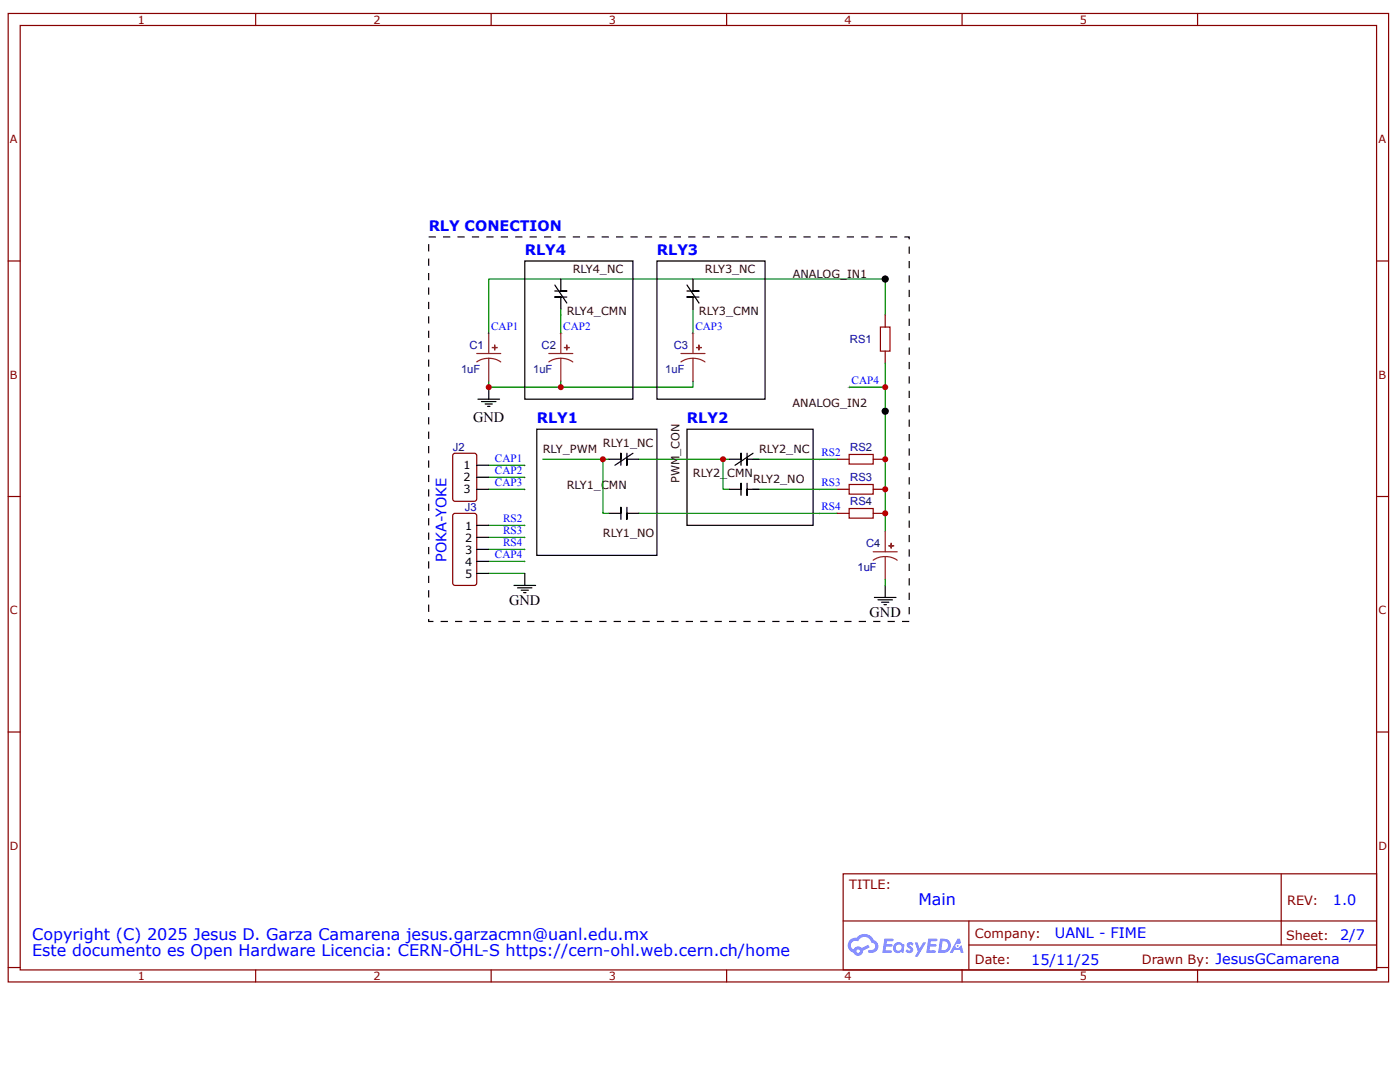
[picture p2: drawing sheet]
<svg xmlns="http://www.w3.org/2000/svg" width="279mm" height="216mm" viewBox="0 0 279 216" stroke-linecap="round" stroke-linejoin="round" font-family="sans-serif">
<g fill="none" stroke="#800" stroke-width=".24">
<path d="M1.6 2.7h275.5v193.2h-275.5zM4 5.1h270.7v188.4h-270.7zM51 2.7v2.4M98 2.7v2.4M145 2.7v2.4M192 2.7v2.4M239 2.7v2.4M1.6 52.1h2.4M274.7 52.1h2.4M1.6 99.1h2.4M274.7 99.1h2.4M1.6 146.1h2.4"/>
<path d="M274.7 146.1h2.4M168.3 174.4h106.4v19.1h-106.4zM255.7 174.4v14.2M1.6 193.1h2.4M51 193.5v2.4M98 193.5v2.4M145 193.5v2.4M168.3 183.8h106.3M192 193.5v2.4M193.4 188.6h81.2M193.4 183.8v9.6M239 193.5v2.4"/>
<path d="M274.7 193.1h2.4"/>
</g>
<g fill="#58f">
<path d="M181.2 188.2l.4-.2 .4 .1 .3 .2-.2 .4a.31 .31 0 0 0-.3-.3 .31 .31 0 0 0-.3 .2v.1a.81 .81 0 0 1 .7 .6 .81 .81 0 0 1-.3 .8l-.6 .1-.6-.4 .3-.4 .5 .3 .2-.1v-.2a.83 .83 0 0 1-.5-1.2z"/>
<path d="M182.6 188h.5l.4 1.3 .7-1.3h.6l-1.7 2.9h-.5l.6-1.1z"/>
<path d="M176.5 187.3l1.8 .1v.2l-.2 .2h-1.1l-.1 .6h1l.2 .2-.2 .3h-1.1l-.1 .7h1l.2 .1v.4h-1.8z"/>
<path d="M185.3 187.3l1.7 .1 .1 .2-.3 .2h-1l-.1 .6h1l.2 .2-.3 .3h-1l-.1 .7h1l.2 .1v.4h-1.8z"/>
<path d="M191.1 187.3h.5l.2 .9-.4 .2a.47 .47 0 0 0-.7 .2 .47 .47 0 0 0 .3 .6 .47 .47 0 0 0 .6-.4l.3-.2 .4 1.5h-.5l-.2-.6h-1.1l-.4 .6h-.6z"/>
<path d="M187.6 187.3l-.4 2.8h.9a1.43 1.43 0 0 0 1.7-1.4 1.43 1.43 0 0 0-1.7-1.4zM188.1 187.8a.96 .96 0 0 1 1.1 1.1 .96 .96 0 0 1-1.4 .7z"/>
<path d="M178.6 188.3a1.05 1.05 0 0 0-.2 1.5 1.05 1.05 0 0 0 1.5 .2l.4 .1 .2-1.5-.4-.2a.95 .95 0 0 0-1.5-.1zM178.7 189.1a.62 .62 0 0 1 1.2 0 .62 .62 0 0 1-1.2 0z"/>
<path d="M169.6 187.6a1.5 1.5 0 0 0 .8 2.5 .96 .96 0 0 0 1.1 .6 .96 .96 0 0 0 .7-1l1.4-.7-.3-.5-1.3 .7a.97 .97 0 0 0-1.6 .3 .94 .94 0 0 1-.5-1.3 .94 .94 0 0 1 1.4-.4 1.41 1.41 0 0 1 1.4-.8 1.41 1.41 0 0 1 1.2 1.1 .78 .78 0 0 1 .7 1 .78 .78 0 0 1-1.1 .4l-.2 .2v.3a1.33 1.33 0 0 0 1.8-.6 1.33 1.33 0 0 0-.7-1.8 2.07 2.07 0 0 0-3.5-.5l-.7 .1zM170.9 189.8a.36 .36 0 0 1 .7 0 .36 .36 0 0 1-.7 0z"/>
<circle cx="191.1" cy="188.7" r=".18"/>
</g>
<g fill="none" stroke="#080" stroke-width=".24">
<path d="M97.5 76.1v1.2h40.8v-1.2M111.9 61.7v4.8M111.9 76.1v1.2M138.3 61.7v4.8M169.5 77.3h7.2M176.7 62.9v-7.2h-79.2v10.8M176.7 72.5v33.5M97.5 97.6h7.2M97.5 95.2h7.2M97.5 92.8h7.2M108.3 91.6h12M121.5 91.6h-1.2v10.8h1.2"/>
<path d="M127.5 91.6h16.8v6h1.2M144.3 91.6h1.2M150.3 97.6h16.8M150.3 91.6h16.8M97.5 114.4h7.2M97.5 112h7.2M97.5 109.6h7.2M97.5 107.2h7.2M97.5 104.8h7.2M127.5 102.4h39.6M176.7 115.6v1.2"/>
</g>
<g fill="#000">
<path d="M97.5 66.2v.5zM97.3 66.5h.5z"/>
<path d="M111.9 66.2v.5zM111.7 66.5h.5z"/>
<path d="M138.3 66.2v.5zM138.1 66.5h.4z"/>
<path d="M169.5 77v.5zM169.2 77.3h.5z"/>
<path d="M104.7 97.4v.5zM104.5 97.6h.5z"/>
<path d="M104.7 95v.5zM104.5 95.2h.5z"/>
<path d="M104.7 92.6v.5zM104.5 92.8h.5z"/>
<path d="M163.5 97.4v.5zM163.2 97.6h.5z"/>
<path d="M163.5 91.4v.5zM163.2 91.6h.5z"/>
<path d="M104.7 109.4v.5zM104.5 109.6h.5z"/>
<path d="M104.7 107v.5zM104.5 107.2h.5z"/>
<path d="M104.7 104.6v.5zM104.5 104.8h.5z"/>
<path d="M104.7 111.8v.5zM104.5 112h.5z"/>
<path d="M163.5 102.2v.5zM163.2 102.4h.5z"/>
</g>
<g fill="none" stroke="#000" stroke-width=".24">
<path d="M104.7 52.1h21.6v27.6h-21.6zM110.7 56.9l2.4 3.6M111.9 55.7v2.4h1.2h-2.4M113.1 59.3h-2.4h1.2v2.4M131.1 52.1h21.6v27.6h-21.6zM137.1 56.9l2.4 3.6M138.3 55.7v2.4h1.2h-2.4M139.5 59.3h-2.4h1.2v2.4M95.4 79.7h4.3M97.5 77.3v2.4M95.1 97.6h2.4M95.1 92.8h2.4"/>
<path d="M95.1 95.2h2.4M96.1 80.1h2.9M96.8 80.6h1.5M97.3 81.1h.5M107.1 85.6h24v25.2h-24zM121.5 91.6h2.4v-1.2v2.4M125.1 90.4v2.4v-1.2h2.4M126.3 90.4l-3.6 2.4M137.1 85.6h25.2v19.2h-25.2zM145.5 91.6h2.4v-1.2v2.4M145.5 97.6h2.4v-1.2v2.4M149.1 90.4v2.4v-1.2h2.4"/>
<path d="M149.1 96.4v2.4v-1.2h2.4M150.3 90.4l-3.6 2.4M95.1 104.8h2.4M95.1 107.2h2.4M95.1 109.6h2.4M95.1 112h2.4M95.1 114.4h2.4M102.6 116.8h4.3M103.3 117.3h2.9M104 117.8h1.5M104.5 118.3h.5M104.7 114.4v2.4"/>
<path d="M121.5 102.4h2.4v-1.2v2.4M125.1 101.2v2.4v-1.2h2.4M174.5 119.2h4.3M175.2 119.7h2.9M176.7 116.8v2.4M175.9 120.2h1.5M176.4 120.7h.5"/>
</g>
<g fill="none" stroke="#8d2323" stroke-width=".24">
<path d="M95.1 70.5h4.8M97.5 71.5l-1.5 .2-.9 .5M97.5 71.5l1.1 .1 1.3 .6M97.5 66.5v4M97.5 71.5v4.6M109.5 70.5h4.8M111.9 71.5l-1.5 .2-.9 .5M111.9 71.5l1 .1 1.4 .6M111.9 66.5v4M111.9 71.5v4.6M135.9 70.5h4.8M138.3 71.5l-1.5 .2-.9 .5"/>
<path d="M138.3 71.5l1 .1 1.4 .6M138.3 66.5v4M138.3 71.5v4.6M174.3 110.1h4.8M176.7 111.1l-1.1 .1-1.3 .6M176.7 111.1l1.5 .2 .9 .5M176.7 106v4.1M176.7 111.1v4.5"/>
</g>
<g fill="#8d2323" stroke="#8d2323" stroke-width=".24">
<path d="M139 69.3l1 .1z"/>
<path d="M139.5 68.9v.9z"/>
<path d="M112.6 69.3l1 .1z"/>
<path d="M113.1 68.9v.9z"/>
<path d="M98.3 69.3l.9 .1z"/>
<path d="M98.7 68.9v.9z"/>
<path d="M177.4 108.9h.9z"/>
<path d="M177.8 108.4l.1 1z"/>
</g>
<path d="M175.7 65.3h1.9v4.8h-1.9zM169.5 90.7h4.8v1.9h-4.8zM169.5 96.7h4.8v1.9h-4.8zM169.5 101.5h4.8v1.9h-4.8z" fill="none" stroke="#a00000" stroke-width=".24"/>
<path d="M176.7 62.9v2.4M176.7 70.1v2.4M90.6 90.5l4.1-.1 .4 .3v8.9l-.2 .4h-4.1l-.4-.2-.1-8.9zM167.1 91.6h2.4M167.1 97.6h2.4M174.3 91.6h2.4M174.3 97.6h2.4M90.6 102.5l4.1-.1 .4 .3v13.6l-.2 .4-4.1 .1-.4-.2-.1-13.7zM167.1 102.4h2.4M174.3 102.4h2.4" fill="none" stroke="#800" stroke-width=".24"/>
<path d="M85.6 47.3h95.9v76.7h-95.9z" fill="none" stroke="#000" stroke-width=".24" stroke-dasharray="1.4 1.4" stroke-linecap="butt"/>
<g fill="#000" stroke="#000" stroke-width=".24">
<circle cx="176.7" cy="55.7" r=".6"/>
<circle cx="176.7" cy="82" r=".6"/>
</g>
<g fill="#c00">
<circle cx="97.5" cy="77.3" r=".6"/>
<circle cx="111.9" cy="77.3" r=".6"/>
<circle cx="144.3" cy="91.6" r=".6"/>
<circle cx="120.3" cy="91.6" r=".6"/>
<circle cx="176.7" cy="77.3" r=".6"/>
<circle cx="176.7" cy="91.6" r=".6"/>
<circle cx="176.7" cy="97.6" r=".6"/>
<circle cx="176.7" cy="102.4" r=".6"/>
</g>
<g font-size="3.2" fill="#00f">
<text x="183.3" y="180.5">Main</text>
<text x="6.4" y="187.5">Copyright (C) 2025 Jesus D. Garza Camarena jesus.garzacmn@uanl.edu.mx</text>
<text x="6.4" y="190.7">Este documento es Open Hardware Licencia: CERN-OHL-S https://cern-ohl.web.cern.ch/home</text>
</g>
<g font-size="2.9" fill="#00f">
<text x="85.6" y="46.1">RLY CONECTION</text>
<text x="104.7" y="50.9">RLY4</text>
<text x="131.1" y="50.9">RLY3</text>
<text x="107.1" y="84.4">RLY1</text>
<text x="137.1" y="84.4">RLY2</text>
<text x="89.1" y="112.1" transform="rotate(-90 89.1 112.1)">POKA-YOKE</text>
<text x="266" y="180.7">1.0</text>
<text x="210.5" y="187.2">UANL - FIME</text>
<text x="267.4" y="187.7">2/7</text>
<text x="205.8" y="192.5">15/11/25</text>
</g>
<g font-size="2.9">
<text x="94.4" y="84.2">GND</text>
<text x="101.6" y="120.7">GND</text>
<text x="173.5" y="123">GND</text>
</g>
<g font-size="2.6" fill="#800">
<text x="169.5" y="177.5">TITLE:</text>
<text x="256.9" y="180.7">REV:</text>
<text x="194.6" y="187.1">Company:</text>
<text x="256.7" y="187.5">Sheet:</text>
<text x="194.6" y="192.3">Date:</text>
<text x="227.9" y="192.4">Drawn By: JesusGCamarena</text>
</g>
<g font-size="2.2" fill="#800">
<text x="27.5" y="4.7">1</text>
<text x="74.5" y="4.7">2</text>
<text x="121.5" y="4.7">3</text>
<text x="168.5" y="4.7">4</text>
<text x="215.5" y="4.7">5</text>
<text x="2" y="28.6">A</text>
<text x="275.1" y="28.6">A</text>
<text x="2" y="75.6">B</text>
<text x="275.1" y="75.6">B</text>
<text x="2" y="122.6">C</text>
<text x="275.1" y="122.6">C</text>
<text x="2" y="169.6">D</text>
<text x="275.1" y="169.6">D</text>
<text x="27.5" y="195.6">1</text>
<text x="74.5" y="195.6">2</text>
<text x="121.5" y="195.6">3</text>
<text x="168.5" y="195.6">4</text>
<text x="215.5" y="195.6">5</text>
</g>
<g font-size="2.2" fill="#300">
<text x="114.3" y="54.5">RLY4_NC</text>
<text x="140.7" y="54.5">RLY3_NC</text>
<text x="158.2" y="55.4">ANALOG_IN1</text>
<text x="113.1" y="62.9">RLY4_CMN</text>
<text x="139.5" y="62.9">RLY3_CMN</text>
<text x="158.2" y="81.2">ANALOG_IN2</text>
<text x="120.3" y="89.2">RLY1_NC</text>
<text x="108.3" y="90.4">RLY_PWM</text>
<text x="138.3" y="95.2">RLY2_CMN</text>
<text x="151.5" y="90.4">RLY2_NC</text>
<text x="113.1" y="97.6">RLY1_CMN</text>
<text x="135.6" y="96.4" transform="rotate(-90 135.6 96.4)">PWM_CON</text>
<text x="150.3" y="96.4">RLY2_NO</text>
<text x="120.3" y="107.2">RLY1_NO</text>
</g>
<g font-size="2.2" fill="#00f">
<text x="98" y="65.9">CAP1</text>
<text x="112.4" y="65.9">CAP2</text>
<text x="138.8" y="65.9">CAP3</text>
<text x="169.9" y="76.7">CAP4</text>
<text x="98.8" y="94.6">CAP2</text>
<text x="98.8" y="92.2">CAP1</text>
<text x="164" y="91">RS2</text>
<text x="98.8" y="97">CAP3</text>
<text x="164" y="101.8">RS4</text>
<text x="164" y="97">RS3</text>
<text x="100.4" y="106.6">RS3</text>
<text x="100.4" y="104.2">RS2</text>
<text x="98.8" y="111.4">CAP4</text>
<text x="100.4" y="109">RS4</text>
</g>
<g font-size="2.2" fill="#000080">
<text x="93.7" y="69.6">C1</text>
<text x="108.1" y="69.6">C2</text>
<text x="134.5" y="69.6">C3</text>
<text x="169.6" y="68.4">RS1</text>
<text x="92" y="74.4">1uF</text>
<text x="106.4" y="74.4">1uF</text>
<text x="132.8" y="74.4">1uF</text>
<text x="90.4" y="90">J2</text>
<text x="169.7" y="90">RS2</text>
<text x="169.7" y="96">RS3</text>
<text x="169.7" y="100.8">RS4</text>
<text x="92.8" y="102">J3</text>
<text x="171.1" y="114">1uF</text>
<text x="172.8" y="109.2">C4</text>
</g>
<g font-size="2.2">
<text x="92.5" y="93.6">1</text>
<text x="92.5" y="96">2</text>
<text x="92.5" y="98.4">3</text>
<text x="92.8" y="105.8">1</text>
<text x="92.8" y="108.2">2</text>
<text x="92.8" y="110.6">3</text>
<text x="92.8" y="113">4</text>
<text x="92.8" y="115.4">5</text>
</g>
</svg>
